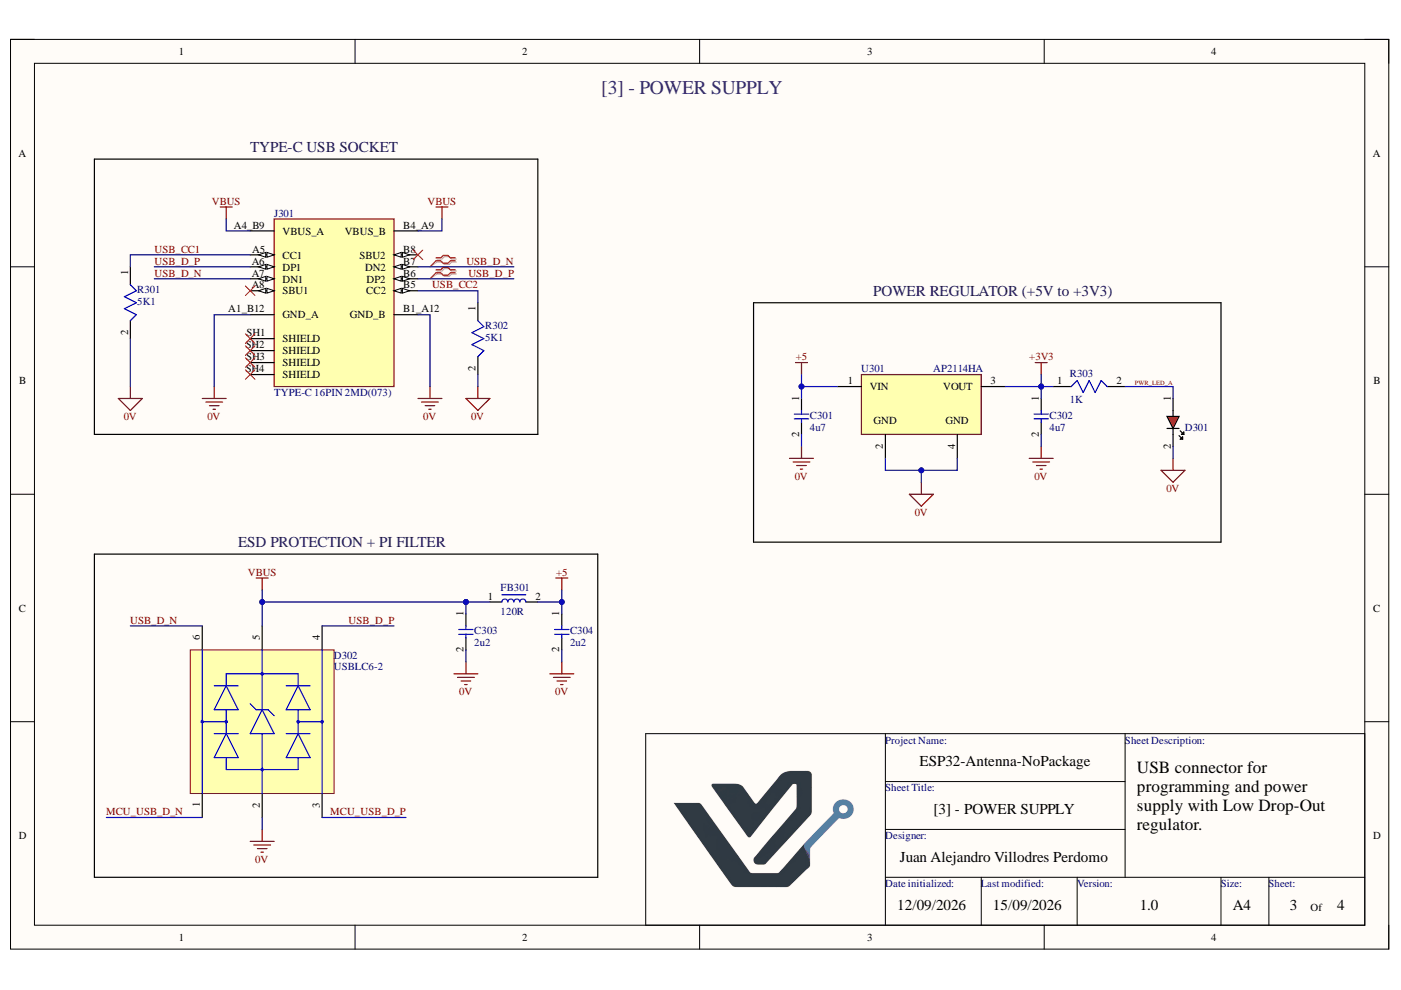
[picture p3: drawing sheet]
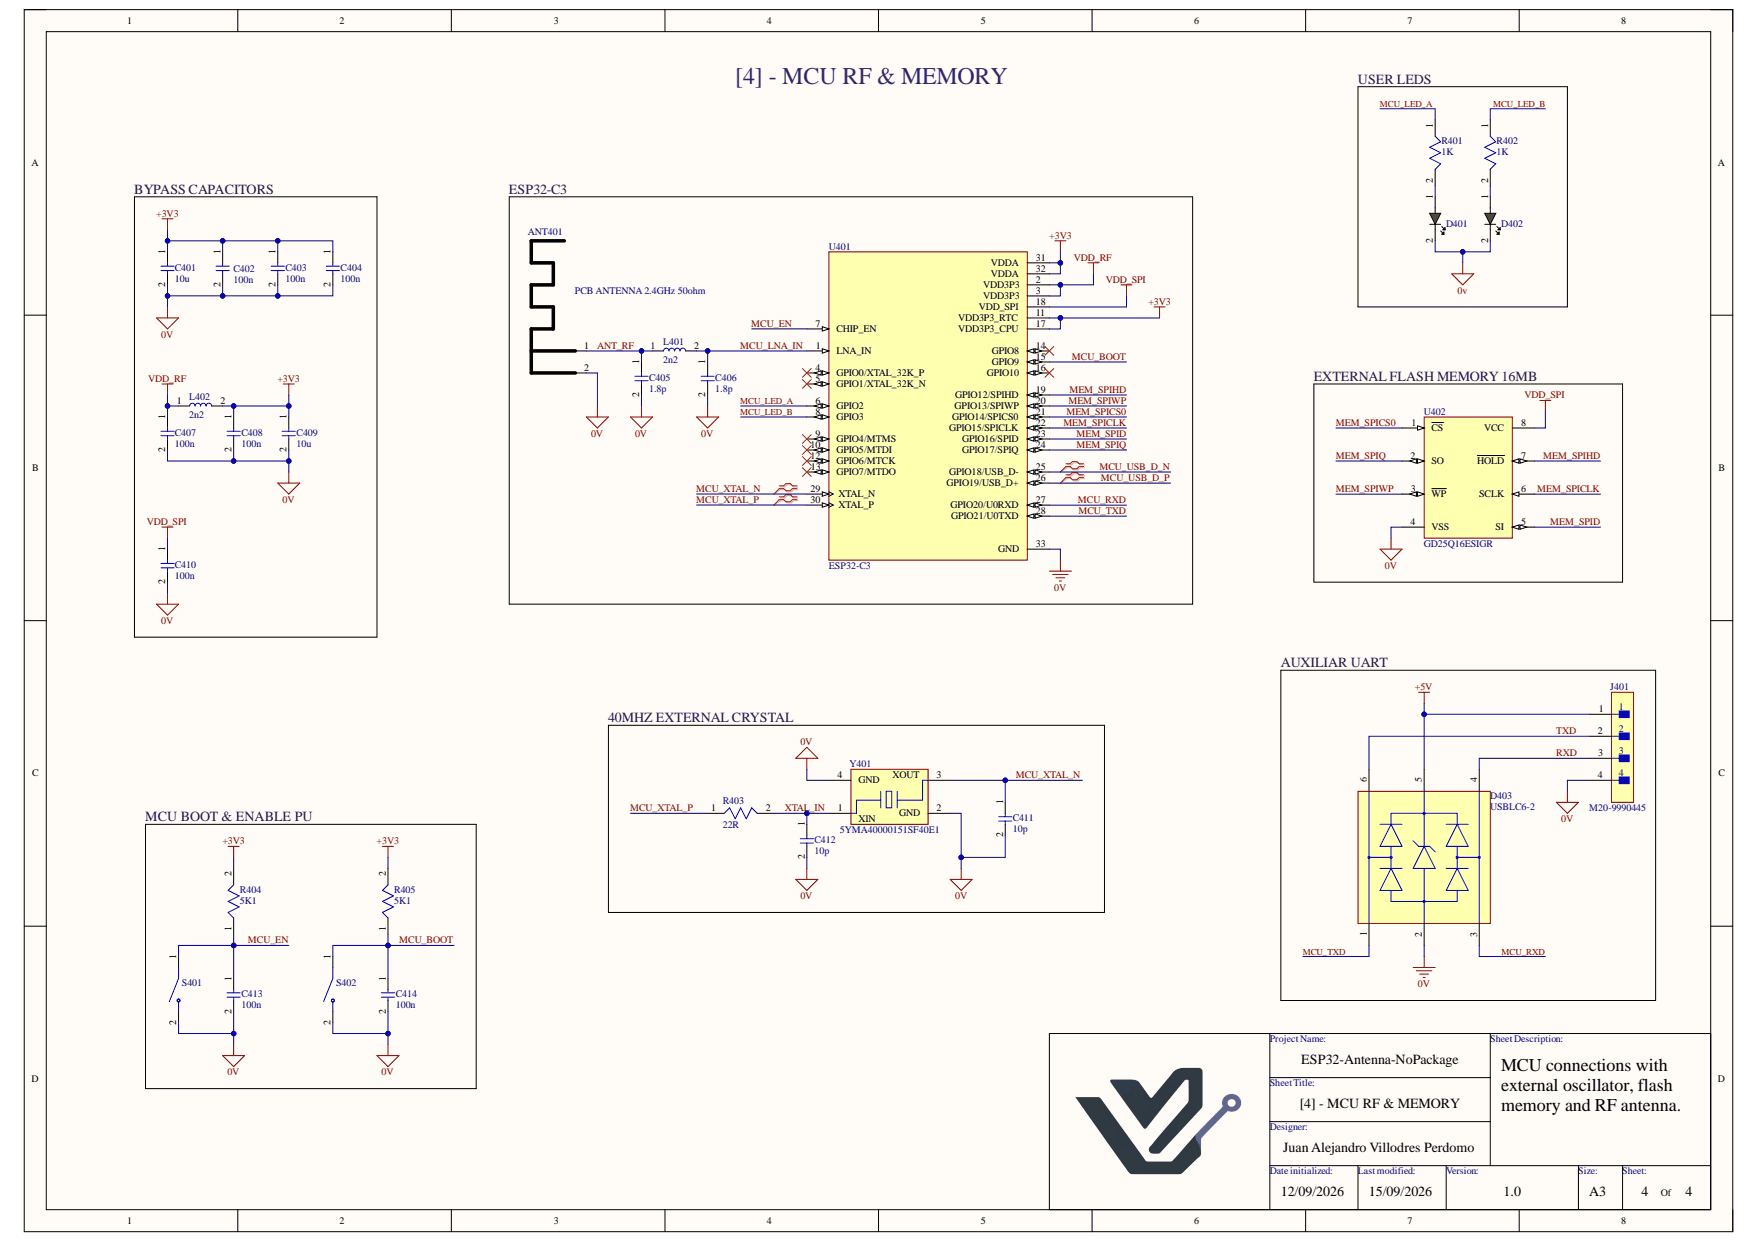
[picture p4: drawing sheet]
# Altium project ESP32-Antenna-NoPackage.PrjPcb
4 sheets, 43 parts. Net scope: global (net labels, ports and power ports of the same name join across sheets).
Board file: ESP32_Board.PcbDoc
Sheets:
  COVER PAGE.SchDoc
  BLOCK DIAGRAM.SchDoc
  POWER SUPPLY.SchDoc
  MCU RF & MEMORY.SchDoc

## Sheet COVER PAGE.SchDoc
size A3; Date: 12/09/2026; Author: J. Villodres; DrawnBy: Juan Alejandro Villodres Perdomo; DocumentNumber: 1; Revision: 0.1; SheetNumber: 1; SheetTotal: 4; ProjectDescription: Development board with custom ESP32-C3 SoC and no RF shielding.; github: https://github.com/jvillodres/pcb-designs

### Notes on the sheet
- [03] - POWER SUPPLY
- [04] - MCU RF & MEMORY

## Sheet BLOCK DIAGRAM.SchDoc
size A3; Date: 12/09/2026; DrawnBy: Juan Alejandro Villodres Perdomo; Revision: 1.0; SheetNumber: 2; SheetTotal: 4; SheetDescription: A simplified block diagram made with hierachical blocks for system description.

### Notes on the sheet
- CHARGER / PROGRAMMER
- P3
- USB SERIAL/JTAG
- (CONNECTOR)
- VBUS
- USB_D
- LDO
- VDD
- P4
- DEBUGGER
- UART
- MCU
- EXTERNAL
- XTAL
- (ESP32-C3)
- SPI
- FLASH
- MEMORY
- LNA_IN
- RF
- ANTENNA
- WIFI

## Sheet POWER SUPPLY.SchDoc
size A4; Date: 12/09/2026; DrawnBy: Juan Alejandro Villodres Perdomo; Revision: 1.0; SheetNumber: 3; SheetTotal: 4; SheetDescription: USB connector for programming and power supply with Low Drop-Out regulator.

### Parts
C301  4u7  [CAPC1608X90N]
C302  4u7  [CAPC1608X90N]
C303  2u2  [CAPC1608X90N]
C304  2u2  [CAPC1608X90N]
D301  LED_0402_RED  [LEDC0402]  (value not drawn)
D302  USBLC6-2  [SOT95P280X145-6N]
FB301  120R  [FBC1608X95N]
J301  TYPE-C 16PIN 2MD(073)  [SHOUHAN_TYPE-C_16PIN_2MD_(073)]
R301  5K1  [RESC1005X37N]
R302  5K1  [RESC1005X37N]
R303  1K  [RESC1005X37N]
U301  AP2114HA  [SOT230P700X180-4N]

### Blocks framed on the sheet
TYPE-C USB SOCKET: J301 R301 R302
POWER REGULATOR (+5V to +3V3): C301 C302 D301 R303 U301
ESD PROTECTION + PI FILTER: C303 C304 D302 FB301

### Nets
0V: C301.2 C302.2 C303.2 C304.2 D301.2(K) D302.2(GND) J301.A1_B12(GND_A) J301.B1_A12(GND_B) R301.2 R302.2 U301.2(GND) U301.4(GND)
+3V3: C302.1 R303.1 U301.3(VOUT)
+5: C301.1 C304.1 FB301.2 U301.1(VIN)
VBUS: C303.1 D302.5(VBUS) FB301.1 J301.A4_B9(VBUS_A) J301.B4_A9(VBUS_B)
MCU_USB_D_N: D302.3(I/O2)
MCU_USB_D_P: D302.1(I/O1)
PWR_LED_A: D301.1(A) R303.2
USB_CC1: J301.A5(CC1) R301.1
USB_CC2: J301.B5(CC2) R302.1
USB_D_N: D302.4(I/O2) J301.A7(DN1) J301.B7(DN2)
USB_D_P: D302.6(I/O1) J301.A6(DP1) J301.B6(DP2)

Not connected (* = marked no-connect by the designer): J301 A8(SBU1)* B8(SBU2)* SH1(SHIELD)* SH2(SHIELD)* SH3(SHIELD)* SH4(SHIELD)*

### Layout directives
differential pair: USB_D_N, USB_D_P

## Sheet MCU RF & MEMORY.SchDoc
size A3; Date: 12/09/2026; DrawnBy: Juan Alejandro Villodres Perdomo; Revision: 1.0; SheetNumber: 4; SheetTotal: 4; SheetDescription: MCU connections with external oscillator, flash memory and RF antenna.

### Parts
ANT401  PCB ANTENNA 2.4GHz 50ohm  [ANT_IFA_2_4GHZ_50R]  (no BOM)
C401  10u  [CAPC1608X90N]
C402  100n  [CAPC1005X55N]
C403  100n  [CAPC1005X55N]
C404  100n  [CAPC1005X55N]
C405  1.8p  [CAPC0603X23L]
C406  1.8p  [CAPC0603X23L]
C407  100n  [CAPC1005X55N]
C408  100n  [CAPC1005X55N]
C409  10u  [CAPC1608X90N]
C410  100n  [CAPC1005X55N]
C411  10p  [CAPC1005X55N]
C412  10p  [CAPC1005X55N]
C413  100n  [CAPC1005X55N]
C414  100n  [CAPC1005X55N]
D401  LED_0402_GREEN  [LEDC0402]  (value not drawn)
D402  LED_0402_GREEN  [LEDC0402]  (value not drawn)
D403  USBLC6-2  [SOT95P280X145-6N]
J401  M20-9990445  [FP-M20-9990445-MFG]
L401  2n2  [INDC0603X33L]
L402  2n2  [INDC1005X55N]
R401  1K  [RESC1005X37N]
R402  1K  [RESC1005X37N]
R403  22R  [RESC1005X37N]
R404  5K1  [RESC1608X47N]
R405  5K1  [RESC1608X47N]
S401  TS-1088-AR02016  [SW_TS-1088-AR02016]  (value not drawn)
S402  TS-1088-AR02016  [SW_TS-1088-AR02016]  (value not drawn)
U401  ESP32-C3  [QFN50P500X500X90-33N]
U402  GD25Q16ESIGR  [SOP127P790X216-8N]
Y401  5YMA40000151SF40E1  [XTAL_C3E-16.000-12-1015-R]

### Blocks framed on the sheet
USER LEDS: D401 D402 R401 R402
BYPASS CAPACITORS: C401-C404 C407-C410 L402
ESP32-C3: ANT401 C405 C406 L401 U401
EXTERNAL FLASH MEMORY 16MB: U402
AUXILIAR UART: D403 J401
40MHZ EXTERNAL CRYSTAL: C411 C412 R403 Y401
MCU BOOT & ENABLE PU: C413 C414 R404 R405 S401 S402

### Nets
0V: ANT401.2(GND) C401.2 C402.2 C403.2 C404.2 C405.2 C406.2 C407.2 C408.2 C409.2 C410.2 C411.2 C412.2 C413.2 C414.2 D401.2(K) D402.2(K) D403.2(GND) J401.4 S401.2 S402.2 U401.33(GND) U402.4(VSS) Y401.2(GND) Y401.4(GND)
+3V3: C401.1 C402.1 C403.1 C404.1 C408.1 C409.1 L402.2 R404.2 R405.2 U401.11(VDD3P3_RTC) U401.17(VDD3P3_CPU) U401.31(VDDA) U401.32(VDDA)
+5V: D403.5(VBUS) J401.1
VDD_RF: C407.1 L402.1 U401.2(VDD3P3) U401.3(VDD3P3)
VDD_SPI: C410.1 U401.18(VDD_SPI) U402.8(VCC)
ANT_RF: ANT401.1(RF) C405.1 L401.1
LEDA_A: D401.1(A) R401.2
LEDB_A: D402.1(A) R402.2
MCU_BOOT: C414.1 R405.1 S402.1 U401.15(GPIO9)
MCU_EN: C413.1 R404.1 S401.1 U401.7(CHIP_EN)
MCU_LED_A: R401.1 U401.6(GPIO2)
MCU_LED_B: R402.1 U401.8(GPIO3)
MCU_LNA_IN: C406.1 L401.2 U401.1(LNA_IN)
MCU_RXD: D403.3(I/O2) U401.27(GPIO20/U0RXD)
MCU_TXD: D403.1(I/O1) U401.28(GPIO21/U0TXD)
MCU_USB_D_N: U401.25(GPIO18/USB_D-)
MCU_USB_D_P: U401.26(GPIO19/USB_D+)
MCU_XTAL_N: C411.1 U401.29(XTAL_N) Y401.3(XOUT)
MCU_XTAL_P: R403.1 U401.30(XTAL_P)
MEM_SPICLK: U401.22(GPIO15/SPICLK) U402.6(SCLK)
MEM_SPICS0: U401.21(GPIO14/SPICS0) U402.1(~{CS})
MEM_SPID: U401.23(GPIO16/SPID) U402.5(SI)
MEM_SPIHD: U401.19(GPIO12/SPIHD) U402.7(~{HOLD})
MEM_SPIQ: U401.24(GPIO17/SPIQ) U402.2(SO)
MEM_SPIWP: U401.20(GPIO13/SPIWP) U402.3(~{WP})
RXD: D403.4(I/O2) J401.3
TXD: D403.6(I/O1) J401.2
XTAL_IN: C412.1 R403.2 Y401.1(XIN)

Not connected (* = marked no-connect by the designer): U401 4(GPIO0/XTAL_32K_P)* 5(GPIO1/XTAL_32K_N)* 9(GPIO4/MTMS)* 10(GPIO5/MTDI)* 12(GPIO6/MTCK)* 13(GPIO7/MTDO)* 14(GPIO8)* 16(GPIO10)*

### Layout directives
differential pair: MCU_USB_D_N, MCU_USB_D_P

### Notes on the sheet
- (near U401) The antenna has an impedance of 50R, and since the Low Noise Amplifier has an impedance of 35R, a pi-pad matching impedance is implemented.

## Nets that join several sheets
0V: POWER SUPPLY (12 pins), MCU RF & MEMORY (25 pins)
+3V3: POWER SUPPLY (C302.1 R303.1 U301.3), MCU RF & MEMORY (13 pins)
MCU_USB_D_N: POWER SUPPLY (D302.3), MCU RF & MEMORY (U401.25)
MCU_USB_D_P: POWER SUPPLY (D302.1), MCU RF & MEMORY (U401.26)
